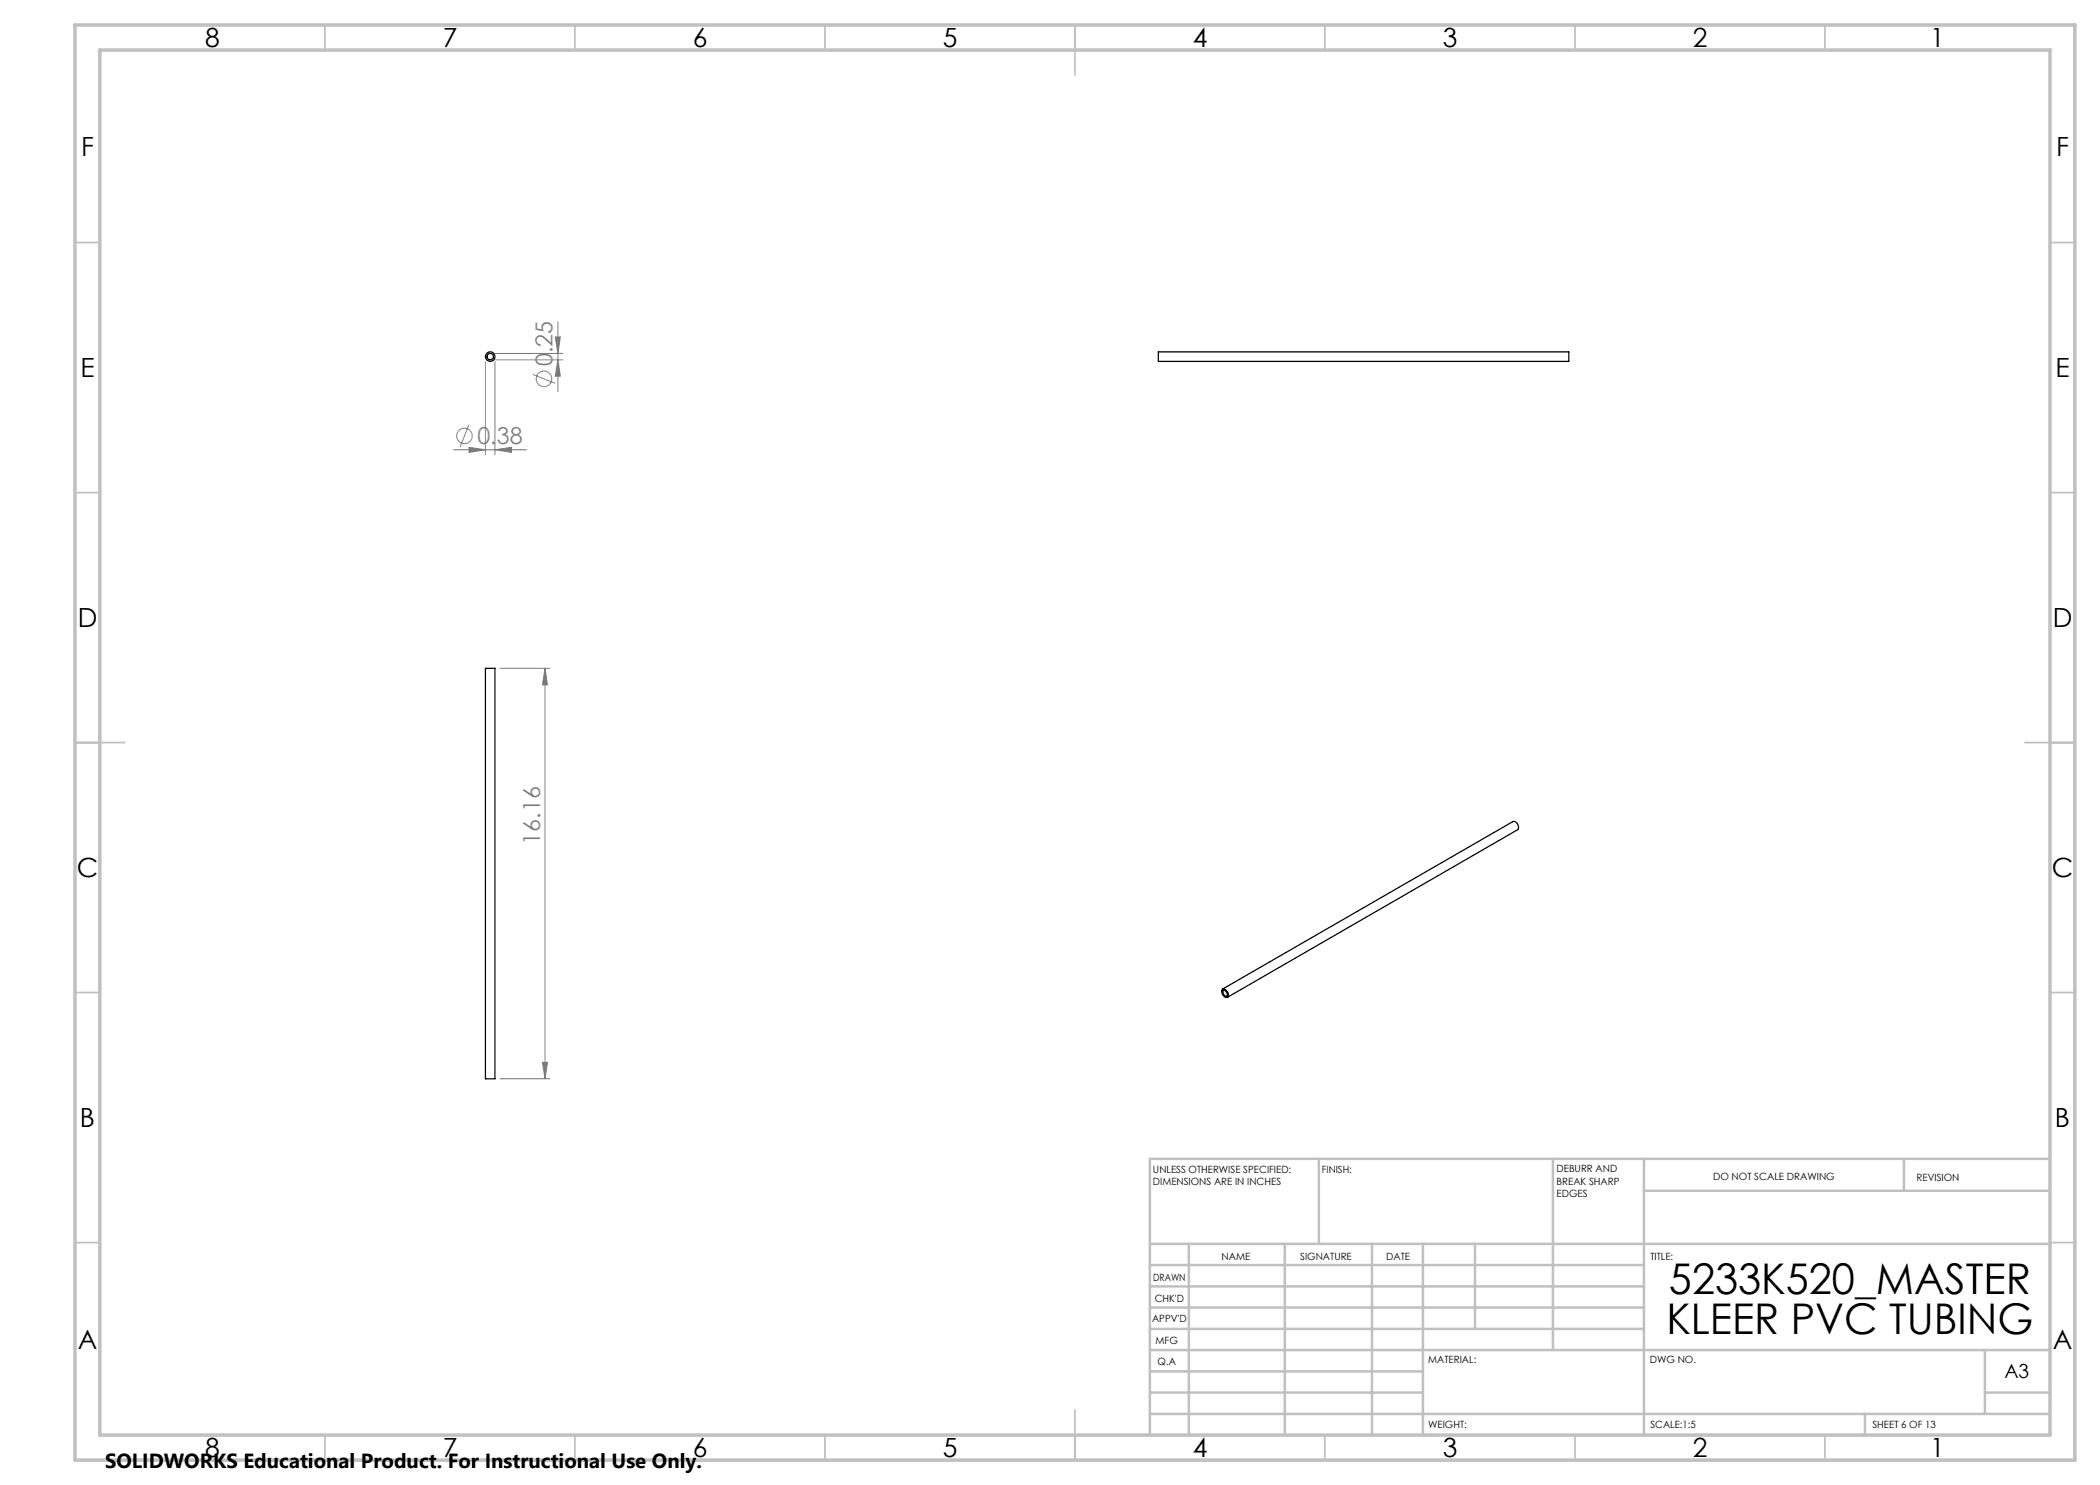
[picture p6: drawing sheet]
<svg xmlns="http://www.w3.org/2000/svg" width="420mm" height="297mm" viewBox="0 0 420 297" stroke-linecap="round" stroke-linejoin="round" font-family="sans-serif">
<g fill="none" stroke="#808080" stroke-width=".2">
<path d="M97.1 72.3v18.7M99 72.3v18.7M99.1 70.7h13.5M99.1 72h13.5M106.6 74.9l4.4 1.8M111.1 67.4h1l-.5 3.3zM111.6 72l.5 3.2h-1zM111.6 64.3v14M90.7 90h14.6M93.8 85l-1.8 4.4M93.8 89.5l3.3 .5-3.3 .5zM99 90l3.3-.5v1z"/>
<path d="M100 133.7h10M109 133.7l.5 3.3h-1zM109 133.7v82.1M100 215.8h10M108.5 212.5h1l-.5 3.3z"/>
<circle cx="108.8" cy="75.8" r="1.55"/>
<circle cx="92.9" cy="87.2" r="1.55"/>
</g>
<g fill="none" stroke="#c0c0c0" stroke-width=".35">
<path d="M65 5v5M115 5v5M165 5v5M215 5v10M265 5v5M315 5v5M365 5v5M15 48.5h5M410 48.5h5M15 98.5h5M410 98.5h5M15 148.5h10"/>
<path d="M405 148.5h10M15 198.5h5M410 198.5h5M15 248.5h5M410 248.5h5M65 287v5M115 287v5M165 287v5M215 282v10M265 287v5M315 287v5M365 287v5"/>
</g>
<g fill="none" stroke="#c0c0c0" stroke-width=".5">
<path d="M263.8 231.8v17M310.6 231.8v38.2M328.8 231.8v55.2M328.8 238.2h81.2M380.8 231.8v6.4M410 231.8h-180v55.2M230 248.8h180M230 257.3h98.8M230 253h98.8M237.8 248.8v38.2M257 248.8v38.2M274.4 248.8v38.2"/>
<path d="M284.6 248.8v38.2M295 248.8v17M230 265.8h98.8M230 261.5h98.8M230 278.5h54.6M230 274.3h54.6M230 270h180M397 278.5h13M397 270v12.8M230 282.8h180M373 282.8v4.2"/>
</g>
<path d="M15 5h400v287h-400zM20 10h390v277h-390z" fill="none" stroke="#c0c0c0" stroke-width=".7"/>
<g fill="#808080">
<path d="M93.8 89.5l3.3 .5-3.3 .5zM99 90l3.3-.5v1z"/>
<path d="M109 133.7l.5 3.3h-1zM108.5 212.5h1l-.5 3.3z"/>
<path d="M111.1 67.4h1l-.5 3.3zM111.6 72l.5 3.2h-1z"/>
</g>
<g fill="none" stroke="#000" stroke-width=".25">
<path d="M231.7 70.4h82.1v1.9h-82.1zM97.1 133.7h1.9v82.1h-1.9zM244.4 197.9a.76 .76 0 0 1 1.2 .6 .53 .53 0 0 1 .1 .7 .53 .53 0 0 1-.7 .2 1.24 1.24 0 0 1-.6-1.5zM244.5 197.8l58.1-33.5a1.07 1.07 0 0 1 .9 1.6l-58 33.6M244.7 198.1a.71 .71 0 0 1 .6 1.1 .73 .73 0 0 1-.6-1.1z"/>
<circle cx="98" cy="71.3" r=".63"/>
<circle cx="98.1" cy="71.3" r=".97"/>
</g>
<g font-size="8.5">
<text x="333.8" y="258.8">5233K520_MASTER</text>
<text x="333.3" y="266.9">KLEER PVC TUBING</text>
</g>
<g font-size="5.3">
<text x="41" y="9.5">8</text>
<text x="88.5" y="9.5">7</text>
<text x="138.5" y="9.5">6</text>
<text x="188.5" y="9.5">5</text>
<text x="238.5" y="9.5">4</text>
<text x="288.5" y="9.5">3</text>
<text x="338.5" y="9.5">2</text>
<text x="386" y="9.5">1</text>
<text x="16.2" y="31.3">F</text>
<text x="411.2" y="31.3">F</text>
<text x="16.1" y="75.5">E</text>
<text x="411.1" y="75.5">E</text>
<text x="15.5" y="125.5">D</text>
<text x="410.5" y="125.5">D</text>
<text x="15.4" y="175.5">C</text>
<text x="410.4" y="175.5">C</text>
<text x="16" y="225.5">B</text>
<text x="411" y="225.5">B</text>
<text x="15.5" y="269.8">A</text>
<text x="410.5" y="269.8">A</text>
<text x="41" y="291.5">8</text>
<text x="88.5" y="291.5">7</text>
<text x="138.5" y="291.5">6</text>
<text x="188.5" y="291.5">5</text>
<text x="238.5" y="291.5">4</text>
<text x="288.5" y="291.5">3</text>
<text x="338.5" y="291.5">2</text>
<text x="386" y="291.5">1</text>
</g>
<g font-size="4.7" fill="#808080">
<text x="110.5" y="73.2" transform="rotate(-90 110.5 73.2)">0.25</text>
<text x="95.5" y="88.9">0.38</text>
<text x="108" y="169" transform="rotate(-90 108 169)">16.16</text>
</g>
<text font-size="4.1" x="21" y="293.7">SOLIDWORKS Educational Product. For Instructional Use Only.</text>
<text font-size="3.9" x="400.9" y="275.5">A3</text>
<g font-size="2">
<text x="230.6" y="234.6">UNLESS OTHERWISE SPECIFIED:</text>
<text x="230.6" y="237.1">DIMENSIONS ARE IN INCHES</text>
<text x="264.4" y="234.6">FINISH:</text>
<text x="311.3" y="234.5">DEBURR AND</text>
<text x="311.3" y="237">BREAK SHARP</text>
<text x="311.3" y="239.5">EDGES</text>
<text x="342.6" y="236">DO NOT SCALE DRAWING</text>
<text x="383.3" y="236.2">REVISION</text>
<text x="244.3" y="252">NAME</text>
<text x="260" y="251.9">SIGNATURE</text>
<text x="277.2" y="251.9">DATE</text>
<text x="330.1" y="251.9">TITLE:</text>
<text x="230.6" y="256.1">DRAWN</text>
<text x="230.9" y="260.3">CHK'D</text>
<text x="230.4" y="264.4">APPV'D</text>
<text x="231.1" y="268.8">MFG</text>
<text x="231.5" y="273">Q.A</text>
<text x="285.6" y="272.5">MATERIAL:</text>
<text x="330" y="272.5">DWG NO.</text>
<text x="285.6" y="285.5">WEIGHT:</text>
<text x="330.1" y="285.6">SCALE:1:5</text>
<text x="374.5" y="285.6">SHEET 6 OF 13</text>
</g>
</svg>
